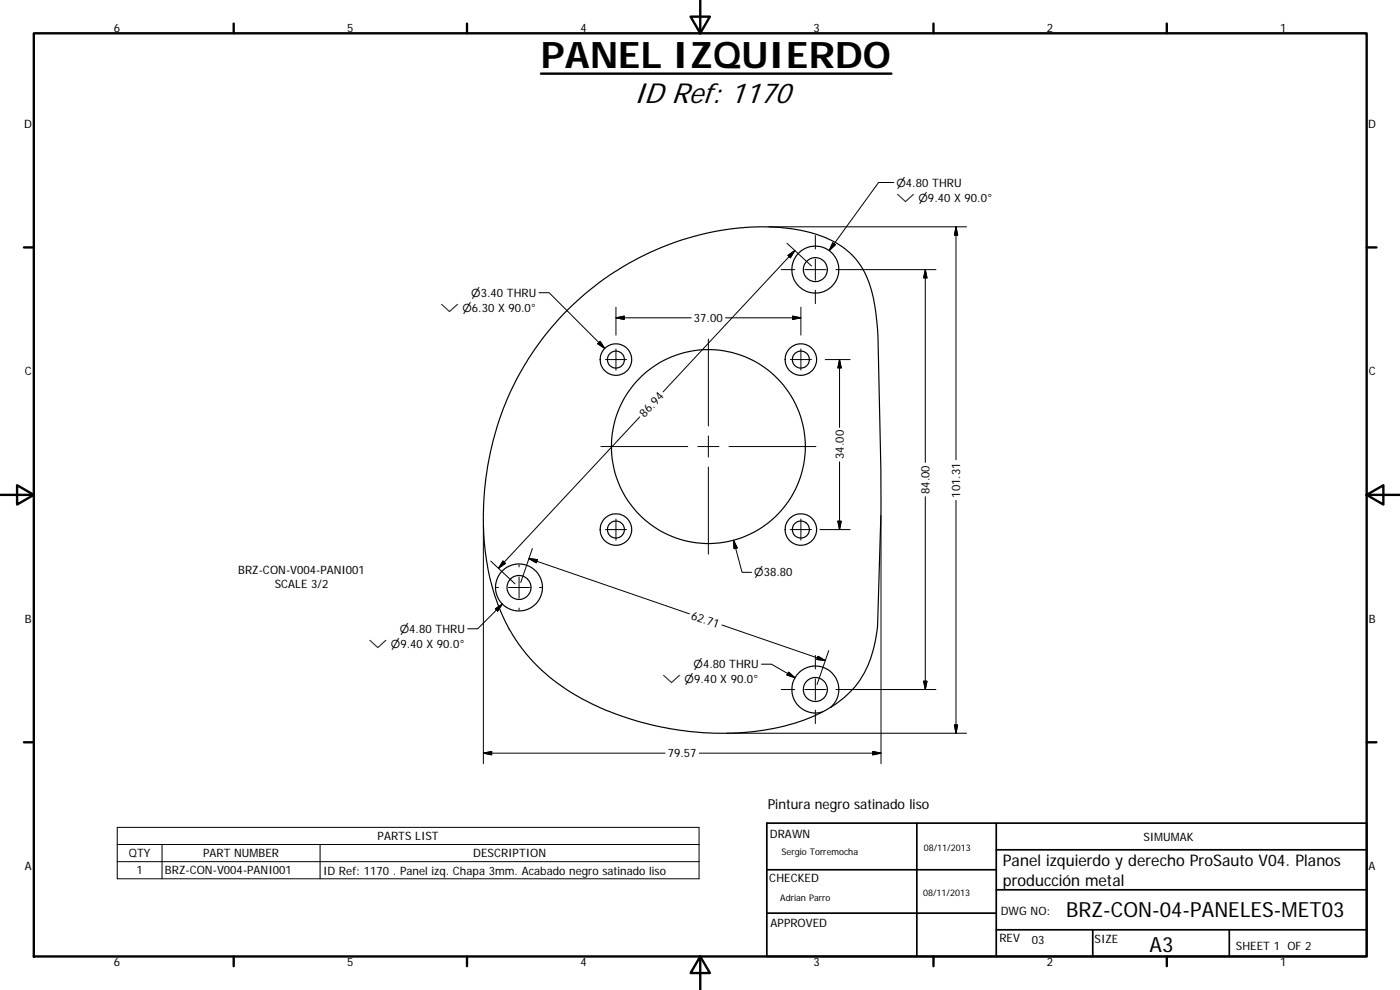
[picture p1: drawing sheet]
<svg xmlns="http://www.w3.org/2000/svg" width="420mm" height="297mm" viewBox="0 0 420 297" stroke-linecap="round" stroke-linejoin="round" font-family="sans-serif">
<g fill="none" stroke="#000" stroke-width=".36">
<path d="M249.3 212.2a27.5 27.5 0 0 0 13.4-20l.7-4.2 1-34.9v-12.2l-1-42.1a42.8 42.8 0 0 0-4.5-18.1 24.1 24.1 0 0 0-15.2-10.8l-3.4-.8-5-.7-8.2-.3-5.3 .3-4.1 .5-8.2 1.7a86 86 0 0 0-64.4 82.3 67 67 0 0 0 9.7 39.1 59.7 59.7 0 0 0 29.3 22l.9 .3a91.1 91.1 0 0 0 37.3 5.5l6.8-.7 7.2-1.5a49.2 49.2 0 0 0 10.6-4"/>
<circle cx="244.7" cy="80.9" r="7.1"/>
<circle cx="244.7" cy="80.9" r="3.6"/>
<circle cx="184.8" cy="107.9" r="4.7"/>
<circle cx="184.8" cy="107.9" r="2.55"/>
<circle cx="240.3" cy="107.9" r="2.55"/>
<circle cx="240.4" cy="107.9" r="4.7"/>
<circle cx="212.6" cy="134" r="29.1"/>
<circle cx="184.8" cy="158.9" r="4.7"/>
<circle cx="184.8" cy="158.9" r="2.56"/>
<circle cx="240.3" cy="158.9" r="2.55"/>
<circle cx="240.4" cy="158.9" r="4.7"/>
<circle cx="155.7" cy="176.3" r="3.6"/>
<circle cx="155.8" cy="176.3" r="7.1"/>
<circle cx="244.7" cy="206.9" r="7.1"/>
<circle cx="244.7" cy="206.9" r="3.6"/>
</g>
<g fill="none" stroke="#000" stroke-width=".71">
<path d="M10.1 10h400.1v277h-400.1zM70.1 7.1v2.9M140.2 7.1v2.9M207.3 5h5.8l-2.9 5zM210.2 0v10M280.2 7.1v2.9M350.2 7.1v2.9M162.3 22.1h105.2M7.2 74.2h2.9M410.2 74.2h2.9M.2 148.5h9.9M5.1 145.6l5 2.9-5 2.9z"/>
<path d="M410.2 148.5l5-2.9v5.8zM410.2 148.5h9.9M7.2 222.7h2.9M410.2 222.7h2.9M70.1 287v2.9M140.2 287v2.9M210.2 287l2.9 5h-5.8zM210.2 287v10M280.2 287v2.9M350.2 287v2.9"/>
</g>
<path d="M230.1 247h180.1v40h-180.1zM275.2 247v40M299 255h111.2M299 247v40M230.1 274h68.9M230.1 261h68.9M299 279h111.2M299 267h111.2M327.9 279v8M368.9 279v8" fill="none" stroke="#000" stroke-width=".51"/>
<g fill="none" stroke="#000" stroke-width=".3">
<path d="M268.2 54.8h-4.5l-14.9 20.4M230.6 68.1h59.5M236.2 73l7.3 6.8M236.5 76.6l2.1-1.4-1.4 2.1zM238.6 75.2l-39.6 42.4M244.7 70.7v4M244.7 77.7v6.4M249.9 72.9l.8 .5-1.9 1.8zM286.9 68.1v69.8M286.9 68.1l.5 2.4h-1zM161.8 87.8h3l16.7 16.7M184.9 92.2v8.4"/>
<path d="M184.9 95.4l2.4-.6v1.1zM184.9 95.4h22.6M217.8 95.4h22.6M234.5 80.9h4M237.8 94.8l2.6 .6-2.6 .5zM240.4 92.2v8.4M241.5 80.9h6.4M244.7 87.1v4M277.7 80.9l.5 2.5h-1zM277.7 80.9v57.8M280.9 80.9h-30M180.1 102.4l1.4 2.1-2.1-1.4z"/>
<path d="M181.7 107.9h6.3M184.9 104.7v6.4M212.6 101.7v26.1M237.2 107.9h6.3M240.4 104.7v6.4M247.7 107.9h7.4M252 107.9v20.3M252 107.9l.5 2.5h-1.1zM180.3 134h26.1M192 125.1l-42.4 45.4M209.4 134h6.4M212.6 130.8v6.4"/>
<path d="M218.8 134h26.1M252 138.5v20.4M145.1 158.1v71.1M181.7 158.9h6.3M184.9 155.7v6.4M212.6 140.1v26.2M237.2 158.9h6.3M240.4 155.7v6.4M246.1 158.9h9M251.4 156.4h1.1l-.5 2.5zM264.4 154.7v74.5M277.7 149v57.9"/>
<path d="M286.9 150.1v69.9M147.3 168.4l7.3 6.8M149 176.3h.6M150.9 168.3l.8 .7-2.1 1.5zM152.6 176.3h6.3M155.8 169.5v.6M155.8 173.1v6.4M158.7 167.6l48.2 16.6M158.7 167.6l2.6 .3-.4 1zM159.8 164.6l-3.5 10.2M161.9 176.3h.6M220.1 162.1l2.6 9.6h2.9"/>
<path d="M220.1 162.1l1.1 2.3-.9 .2zM148.7 182.7l2.1-1.4-1.4 2zM150.8 181.3l-7.4 7.4h-3.1M155.8 182.4v.6M216.6 187.5l31.1 10.7M228.5 199.3h3l7.1 4.1M244.7 196.7v4M245.5 196.9l2.2 1.3-2.5-.3zM248.7 195.2l-3.5 10.2M234.5 206.9h4M236.7 201.7l1.9 1.7-2.4-.9zM241.5 206.9h6.4"/>
<path d="M244.7 203.7v6.4M244.7 213v4.1M250.9 206.9h30M277.2 204.4h1l-.5 2.5zM286.4 217.5h1l-.5 2.5zM145.1 226l2.5-.5v1zM145.1 226h54.5M209.9 226h54.5M218 220h72.1M261.9 225.5l2.5 .5-2.5 .5zM35.2 248.2h174.6v15.5h-174.6zM35.2 253.4h174.6"/>
<path d="M35.2 258.5h174.6M48.6 253.4v10.3M96.1 253.4v10.3"/>
</g>
<g fill="#000" stroke="#000" stroke-width=".3">
<path d="M236.5 76.6l2.1-1.4-1.4 2.1zM249.9 72.9l.8 .5-1.9 1.8zM286.9 68.1l.5 2.4h-1zM184.9 95.4l2.4-.6v1.1zM237.8 94.8l2.6 .6-2.6 .5zM277.7 80.9l.5 2.5h-1zM180.1 102.4l1.4 2.1-2.1-1.4zM252 107.9l.5 2.5h-1.1zM251.4 156.4h1.1l-.5 2.5zM150.9 168.3l.8 .7-2.1 1.5zM158.7 167.6l2.6 .3-.4 1zM220.1 162.1l1.1 2.3-.9 .2z"/>
<path d="M148.7 182.7l2.1-1.4-1.4 2zM245.5 196.9l2.2 1.3-2.5-.3zM236.7 201.7l1.9 1.7-2.4-.9zM277.2 204.4h1l-.5 2.5zM286.4 217.5h1l-.5 2.5zM145.1 226l2.5-.5v1zM261.9 225.5l2.5 .5-2.5 .5z"/>
</g>
<text font-size="11" x="162.3" y="20.3">PANEL IZQUIERDO</text>
<text font-size="8.7" x="190.2" y="30.9">ID Ref: 1170</text>
<g font-size="6.3">
<text x="319.9" y="275">BRZ-CON-04-PANELES-MET03</text>
<text x="345" y="285.6">A3</text>
</g>
<g font-size="4.8">
<text x="301" y="259.9">Panel izquierdo y derecho ProSauto V04. Planos</text>
<text x="301" y="265.7">producción metal</text>
</g>
<text font-size="4.1" x="230.4" y="242.8">Pintura negro satinado liso</text>
<g font-size="3.5">
<text x="34.2" y="9.6">6</text>
<text x="104.2" y="9.6">5</text>
<text x="174.2" y="9.6">4</text>
<text x="244.2" y="9.6">3</text>
<text x="314.2" y="9.6">2</text>
<text x="384.2" y="9.6">1</text>
<text x="7.3" y="38.4">D</text>
<text x="410.6" y="38.4">D</text>
<text x="208.3" y="96.6">37.00</text>
<text x="7.4" y="112.6">C</text>
<text x="410.8" y="112.6">C</text>
<text x="193.5" y="125.4" transform="rotate(-47 193.5 125.4)">86.94</text>
<text x="253.2" y="137.7" transform="rotate(-90 253.2 137.7)">34.00</text>
<text x="279" y="148.3" transform="rotate(-90 279 148.3)">84.00</text>
<text x="288.2" y="149.3" transform="rotate(-90 288.2 149.3)">101.31</text>
<text x="71.5" y="172.4">BRZ-CON-V004-PANI001</text>
<text x="82.5" y="176.6">SCALE 3/2</text>
<text x="207.3" y="185.6" transform="rotate(19 207.3 185.6)">62.71</text>
<text x="7.4" y="186.9">B</text>
<text x="410.8" y="186.9">B</text>
<text x="200.4" y="227.2">79.57</text>
<text x="231.1" y="251.4">DRAWN</text>
<text x="38.6" y="257.2">QTY</text>
<text x="60.9" y="257.2">PART NUMBER</text>
<text x="113.3" y="252.1">PARTS LIST</text>
<text x="142" y="257.2">DESCRIPTION</text>
<text x="343.2" y="252.3">SIMUMAK</text>
<text x="7.4" y="261.1">A</text>
<text x="40.9" y="262.3">1</text>
<text x="49.5" y="262.4">BRZ-CON-V004-PANI001</text>
<text x="97" y="262.4">ID Ref: 1170 . Panel izq. Chapa 3mm. Acabado negro satinado liso</text>
<text x="410.8" y="261.1">A</text>
<text x="230.9" y="264.6">CHECKED</text>
<text x="300.3" y="274.5">DWG NO:</text>
<text x="231.3" y="278.2">APPROVED</text>
<text x="299.9" y="282.6">REV</text>
<text x="309.7" y="283.3">03</text>
<text x="328.5" y="283">SIZE</text>
<text x="370.9" y="285.1">SHEET 1 OF 2</text>
<text x="34.2" y="289.9">6</text>
<text x="104.2" y="289.9">5</text>
<text x="174.2" y="289.9">4</text>
<text x="244.2" y="289.9">3</text>
<text x="314.2" y="289.9">2</text>
<text x="384.2" y="289.9">1</text>
</g>
<g font-size="3.3">
<text x="269" y="56">⌀4.80 THRU</text>
<text x="269" y="60.5">⌵ ⌀9.40 X 90.0°</text>
<text x="141.4" y="89.1">⌀3.40 THRU</text>
<text x="132.2" y="93.6">⌵ ⌀6.30 X 90.0°</text>
<text x="226.4" y="172.9">⌀38.80</text>
<text x="120" y="189.9">⌀4.80 THRU</text>
<text x="110.7" y="194.4">⌵ ⌀9.40 X 90.0°</text>
<text x="208.2" y="200.6">⌀4.80 THRU</text>
<text x="198.9" y="205">⌵ ⌀9.40 X 90.0°</text>
</g>
<g font-size="2.7">
<text x="234.5" y="256.6">Sergio Torremocha</text>
<text x="277.3" y="255.2">08/11/2013</text>
<text x="277" y="268.7">08/11/2013</text>
<text x="234.2" y="270.2">Adrian Parro</text>
</g>
</svg>
